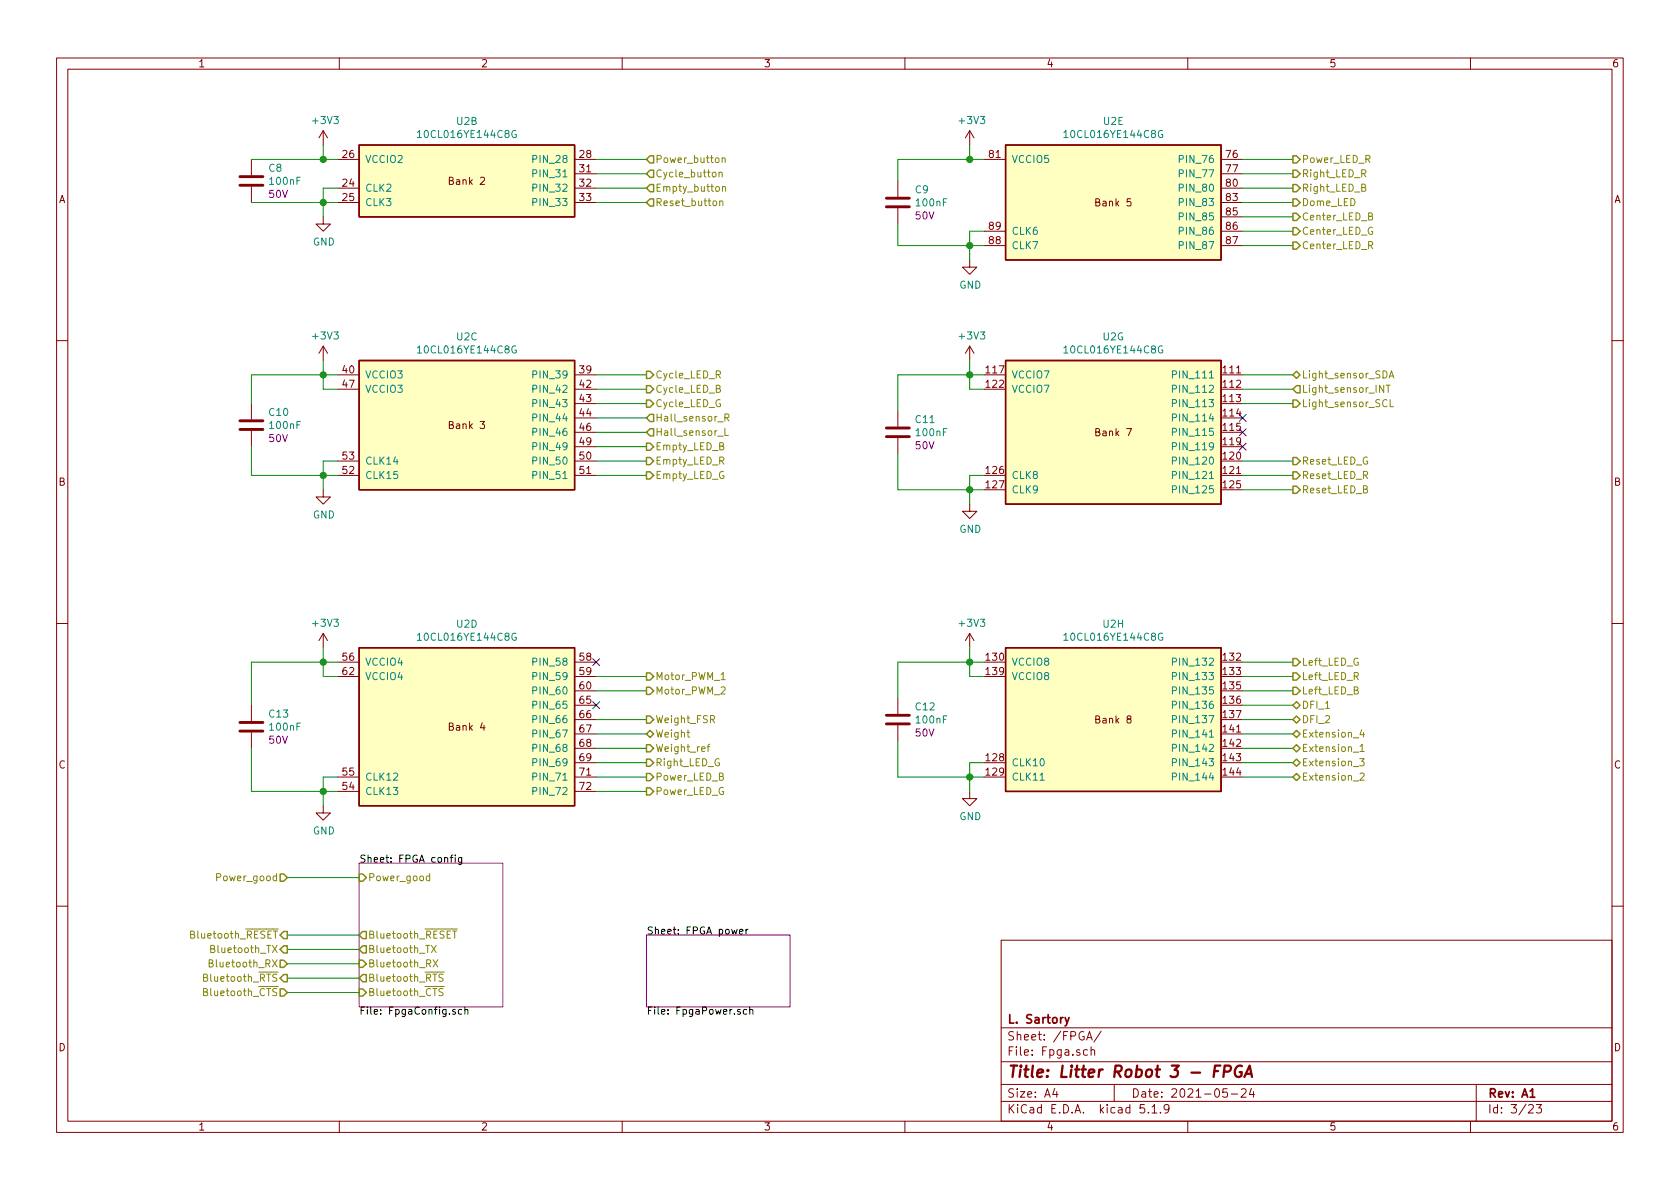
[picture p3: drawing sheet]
EESchema Schematic File Version 4
EELAYER 30 0
EELAYER END
$Descr A4 11693 8268
encoding utf-8
Sheet 3 23
Title "Litter Robot 3 - FPGA"
Date "2021-05-24"
Rev "A1"
Comp "L. Sartory"
Comment1 ""
Comment2 ""
Comment3 ""
Comment4 ""
$EndDescr
Text HLabel 4500 1200 2    50   Input ~ 0
Cycle_button
Text HLabel 4500 1300 2    50   Input ~ 0
Empty_button
Text HLabel 4500 1400 2    50   Input ~ 0
Reset_button
Text HLabel 4500 2600 2    50   Output ~ 0
Cycle_LED_R
Text HLabel 4500 2800 2    50   Output ~ 0
Cycle_LED_G
Text HLabel 4500 2700 2    50   Output ~ 0
Cycle_LED_B
Text HLabel 4500 3200 2    50   Output ~ 0
Empty_LED_R
Text HLabel 4500 3300 2    50   Output ~ 0
Empty_LED_G
Text HLabel 4500 3100 2    50   Output ~ 0
Empty_LED_B
Text HLabel 9000 3200 2    50   Output ~ 0
Reset_LED_G
Text HLabel 9000 3400 2    50   Output ~ 0
Reset_LED_B
Text HLabel 9000 4700 2    50   Output ~ 0
Left_LED_R
Text HLabel 9000 4600 2    50   Output ~ 0
Left_LED_G
Text HLabel 9000 4800 2    50   Output ~ 0
Left_LED_B
Text HLabel 9000 1700 2    50   Output ~ 0
Center_LED_R
Text HLabel 9000 1600 2    50   Output ~ 0
Center_LED_G
Text HLabel 9000 1500 2    50   Output ~ 0
Center_LED_B
Text HLabel 4500 5300 2    50   Output ~ 0
Right_LED_G
Text HLabel 9000 1300 2    50   Output ~ 0
Right_LED_B
Text HLabel 4500 1100 2    50   Input ~ 0
Power_button
Text HLabel 2000 6100 0    50   Input ~ 0
Power_good
Text HLabel 4500 5400 2    50   Output ~ 0
Power_LED_B
Text HLabel 4500 5500 2    50   Output ~ 0
Power_LED_G
Text HLabel 4500 4800 2    50   Output ~ 0
Motor_PWM_2
Text HLabel 4500 4700 2    50   Output ~ 0
Motor_PWM_1
Text HLabel 9000 1400 2    50   Output ~ 0
Dome_LED
Text HLabel 9000 2600 2    50   BiDi ~ 0
Light_sensor_SDA
Text HLabel 9000 2800 2    50   Output ~ 0
Light_sensor_SCL
Text HLabel 9000 2700 2    50   Input ~ 0
Light_sensor_INT
$Sheet
S 2500 6000 1000 1000
U 60647CC2
F0 "FPGA config" 50
F1 "FpgaConfig.sch" 50
F2 "Power_good" I L 2500 6100 50 
F3 "Bluetooth_TX" O L 2500 6600 50 
F4 "Bluetooth_RX" I L 2500 6700 50 
F5 "Bluetooth_~CTS" I L 2500 6900 50 
F6 "Bluetooth_~RTS" O L 2500 6800 50 
F7 "Bluetooth_~RESET" O L 2500 6500 50 
$EndSheet
$Sheet
S 4500 6500 1000 500 
U 60659E39
F0 "FPGA power" 50
F1 "FpgaPower.sch" 50
$EndSheet
$Comp
L LitterRobot:10CLxxxYE144 U2
U 2 1
P 3250 1250
F 0 "U2" H 3250 1667 50  0000 C CNN
F 1 "10CL016YE144C8G" H 3250 1576 50  0000 C CNN
F 2 "LitterRobot:Intel_EQFP-144-1EP_20x20mm_P0.5mm_EP6.7x6.7mm" H 3250 2000 50  0001 C CNN
F 3 "https://www.intel.com/content/dam/www/programmable/us/en/pdfs/literature/hb/cyclone-10/c10lp-51003.pdf" H 3250 1350 50  0001 C CNN
F 4 "10CL016YE144C8G" H 3250 1250 50  0001 C CNN "Part_number"
	2    3250 1250
	1    0    0    -1  
$EndComp
$Comp
L LitterRobot:10CLxxxYE144 U2
U 3 1
P 3250 2950
F 0 "U2" H 3250 3567 50  0000 C CNN
F 1 "10CL016YE144C8G" H 3250 3476 50  0000 C CNN
F 2 "LitterRobot:Intel_EQFP-144-1EP_20x20mm_P0.5mm_EP6.7x6.7mm" H 3250 3700 50  0001 C CNN
F 3 "https://www.intel.com/content/dam/www/programmable/us/en/pdfs/literature/hb/cyclone-10/c10lp-51003.pdf" H 3250 3050 50  0001 C CNN
F 4 "10CL016YE144C8G" H 3250 2950 50  0001 C CNN "Part_number"
	3    3250 2950
	1    0    0    -1  
$EndComp
$Comp
L LitterRobot:10CLxxxYE144 U2
U 4 1
P 3250 5050
F 0 "U2" H 3250 5767 50  0000 C CNN
F 1 "10CL016YE144C8G" H 3250 5676 50  0000 C CNN
F 2 "LitterRobot:Intel_EQFP-144-1EP_20x20mm_P0.5mm_EP6.7x6.7mm" H 3250 5800 50  0001 C CNN
F 3 "https://www.intel.com/content/dam/www/programmable/us/en/pdfs/literature/hb/cyclone-10/c10lp-51003.pdf" H 3250 5150 50  0001 C CNN
F 4 "10CL016YE144C8G" H 3250 5050 50  0001 C CNN "Part_number"
	4    3250 5050
	1    0    0    -1  
$EndComp
$Comp
L LitterRobot:10CLxxxYE144 U2
U 5 1
P 7750 1400
F 0 "U2" H 7750 1967 50  0000 C CNN
F 1 "10CL016YE144C8G" H 7750 1876 50  0000 C CNN
F 2 "LitterRobot:Intel_EQFP-144-1EP_20x20mm_P0.5mm_EP6.7x6.7mm" H 7750 2150 50  0001 C CNN
F 3 "https://www.intel.com/content/dam/www/programmable/us/en/pdfs/literature/hb/cyclone-10/c10lp-51003.pdf" H 7750 1500 50  0001 C CNN
F 4 "10CL016YE144C8G" H 7750 1400 50  0001 C CNN "Part_number"
	5    7750 1400
	1    0    0    -1  
$EndComp
$Comp
L LitterRobot:10CLxxxYE144 U2
U 7 1
P 7750 3000
F 0 "U2" H 7750 3667 50  0000 C CNN
F 1 "10CL016YE144C8G" H 7750 3576 50  0000 C CNN
F 2 "LitterRobot:Intel_EQFP-144-1EP_20x20mm_P0.5mm_EP6.7x6.7mm" H 7750 3750 50  0001 C CNN
F 3 "https://www.intel.com/content/dam/www/programmable/us/en/pdfs/literature/hb/cyclone-10/c10lp-51003.pdf" H 7750 3100 50  0001 C CNN
F 4 "10CL016YE144C8G" H 7750 3000 50  0001 C CNN "Part_number"
	7    7750 3000
	1    0    0    -1  
$EndComp
$Comp
L LitterRobot:10CLxxxYE144 U2
U 8 1
P 7750 5000
F 0 "U2" H 7750 5667 50  0000 C CNN
F 1 "10CL016YE144C8G" H 7750 5576 50  0000 C CNN
F 2 "LitterRobot:Intel_EQFP-144-1EP_20x20mm_P0.5mm_EP6.7x6.7mm" H 7750 5750 50  0001 C CNN
F 3 "https://www.intel.com/content/dam/www/programmable/us/en/pdfs/literature/hb/cyclone-10/c10lp-51003.pdf" H 7750 5100 50  0001 C CNN
F 4 "10CL016YE144C8G" H 7750 5000 50  0001 C CNN "Part_number"
	8    7750 5000
	1    0    0    -1  
$EndComp
$Comp
L power:GND #PWR?
U 1 1
P 6750 5500
AR Path="/606EA2E2" Ref="#PWR?"  Part="1" 
AR Path="/60624089/606EA2E2" Ref="#PWR?"  Part="1" 
AR Path="/603F1F4D/606EA2E2" Ref="#PWR038"  Part="1" 
AR Path="/603F1F4D/60647CC2/606EA2E2" Ref="#PWR?"  Part="1" 
AR Path="/603F1F4D/60659E39/606EA2E2" Ref="#PWR?"  Part="1" 
F 0 "#PWR038" H 6750 5250 50  0001 C CNN
F 1 "GND" H 6755 5327 50  0000 C CNN
F 2 "" H 6750 5500 50  0001 C CNN
F 3 "" H 6750 5500 50  0001 C CNN
	1    6750 5500
	1    0    0    -1  
$EndComp
Wire Wire Line
	6850 5300 6750 5300
Wire Wire Line
	6750 5300 6750 5400
Wire Wire Line
	6850 5400 6750 5400
Connection ~ 6750 5400
Wire Wire Line
	6750 5400 6750 5500
$Comp
L power:GND #PWR?
U 1 1
P 6750 3500
AR Path="/60713005" Ref="#PWR?"  Part="1" 
AR Path="/60624089/60713005" Ref="#PWR?"  Part="1" 
AR Path="/603F1F4D/60713005" Ref="#PWR035"  Part="1" 
AR Path="/603F1F4D/60647CC2/60713005" Ref="#PWR?"  Part="1" 
AR Path="/603F1F4D/60659E39/60713005" Ref="#PWR?"  Part="1" 
F 0 "#PWR035" H 6750 3250 50  0001 C CNN
F 1 "GND" H 6755 3327 50  0000 C CNN
F 2 "" H 6750 3500 50  0001 C CNN
F 3 "" H 6750 3500 50  0001 C CNN
	1    6750 3500
	1    0    0    -1  
$EndComp
Wire Wire Line
	6850 3300 6750 3300
Wire Wire Line
	6750 3300 6750 3400
Wire Wire Line
	6850 3400 6750 3400
Connection ~ 6750 3400
Wire Wire Line
	6750 3400 6750 3500
$Comp
L power:GND #PWR?
U 1 1
P 6750 1800
AR Path="/60713F00" Ref="#PWR?"  Part="1" 
AR Path="/60624089/60713F00" Ref="#PWR?"  Part="1" 
AR Path="/603F1F4D/60713F00" Ref="#PWR031"  Part="1" 
AR Path="/603F1F4D/60647CC2/60713F00" Ref="#PWR?"  Part="1" 
AR Path="/603F1F4D/60659E39/60713F00" Ref="#PWR?"  Part="1" 
F 0 "#PWR031" H 6750 1550 50  0001 C CNN
F 1 "GND" H 6755 1627 50  0000 C CNN
F 2 "" H 6750 1800 50  0001 C CNN
F 3 "" H 6750 1800 50  0001 C CNN
	1    6750 1800
	1    0    0    -1  
$EndComp
Wire Wire Line
	6850 1600 6750 1600
Wire Wire Line
	6750 1600 6750 1700
Wire Wire Line
	6850 1700 6750 1700
Connection ~ 6750 1700
Wire Wire Line
	6750 1700 6750 1800
$Comp
L power:GND #PWR?
U 1 1
P 2250 5600
AR Path="/607150D6" Ref="#PWR?"  Part="1" 
AR Path="/60624089/607150D6" Ref="#PWR?"  Part="1" 
AR Path="/603F1F4D/607150D6" Ref="#PWR039"  Part="1" 
AR Path="/603F1F4D/60647CC2/607150D6" Ref="#PWR?"  Part="1" 
AR Path="/603F1F4D/60659E39/607150D6" Ref="#PWR?"  Part="1" 
F 0 "#PWR039" H 2250 5350 50  0001 C CNN
F 1 "GND" H 2255 5427 50  0000 C CNN
F 2 "" H 2250 5600 50  0001 C CNN
F 3 "" H 2250 5600 50  0001 C CNN
	1    2250 5600
	1    0    0    -1  
$EndComp
Wire Wire Line
	2350 5400 2250 5400
Wire Wire Line
	2250 5400 2250 5500
Wire Wire Line
	2350 5500 2250 5500
Connection ~ 2250 5500
Wire Wire Line
	2250 5500 2250 5600
$Comp
L power:GND #PWR?
U 1 1
P 2250 3400
AR Path="/607164BD" Ref="#PWR?"  Part="1" 
AR Path="/60624089/607164BD" Ref="#PWR?"  Part="1" 
AR Path="/603F1F4D/607164BD" Ref="#PWR034"  Part="1" 
AR Path="/603F1F4D/60647CC2/607164BD" Ref="#PWR?"  Part="1" 
AR Path="/603F1F4D/60659E39/607164BD" Ref="#PWR?"  Part="1" 
F 0 "#PWR034" H 2250 3150 50  0001 C CNN
F 1 "GND" H 2255 3227 50  0000 C CNN
F 2 "" H 2250 3400 50  0001 C CNN
F 3 "" H 2250 3400 50  0001 C CNN
	1    2250 3400
	1    0    0    -1  
$EndComp
Wire Wire Line
	2350 3200 2250 3200
Wire Wire Line
	2250 3200 2250 3300
Wire Wire Line
	2350 3300 2250 3300
Connection ~ 2250 3300
Wire Wire Line
	2250 3300 2250 3400
$Comp
L power:GND #PWR?
U 1 1
P 2250 1500
AR Path="/60717BE1" Ref="#PWR?"  Part="1" 
AR Path="/60624089/60717BE1" Ref="#PWR?"  Part="1" 
AR Path="/603F1F4D/60717BE1" Ref="#PWR030"  Part="1" 
AR Path="/603F1F4D/60647CC2/60717BE1" Ref="#PWR?"  Part="1" 
AR Path="/603F1F4D/60659E39/60717BE1" Ref="#PWR?"  Part="1" 
F 0 "#PWR030" H 2250 1250 50  0001 C CNN
F 1 "GND" H 2255 1327 50  0000 C CNN
F 2 "" H 2250 1500 50  0001 C CNN
F 3 "" H 2250 1500 50  0001 C CNN
	1    2250 1500
	1    0    0    -1  
$EndComp
Wire Wire Line
	2350 1300 2250 1300
Wire Wire Line
	2250 1300 2250 1400
Wire Wire Line
	2350 1400 2250 1400
Connection ~ 2250 1400
Wire Wire Line
	2250 1400 2250 1500
$Comp
L power:+3V3 #PWR?
U 1 1
P 2250 2500
AR Path="/6071E2DF" Ref="#PWR?"  Part="1" 
AR Path="/60624089/6071E2DF" Ref="#PWR?"  Part="1" 
AR Path="/603F1F4D/6071E2DF" Ref="#PWR032"  Part="1" 
AR Path="/603F1F4D/60647CC2/6071E2DF" Ref="#PWR?"  Part="1" 
AR Path="/603F1F4D/60659E39/6071E2DF" Ref="#PWR?"  Part="1" 
F 0 "#PWR032" H 2250 2350 50  0001 C CNN
F 1 "+3V3" H 2265 2673 50  0000 C CNN
F 2 "" H 2250 2500 50  0001 C CNN
F 3 "" H 2250 2500 50  0001 C CNN
	1    2250 2500
	1    0    0    -1  
$EndComp
Wire Wire Line
	2250 2500 2250 2600
Wire Wire Line
	2250 2600 2350 2600
Wire Wire Line
	2250 2700 2250 2600
Connection ~ 2250 2600
$Comp
L power:+3V3 #PWR?
U 1 1
P 2250 1000
AR Path="/60725DD8" Ref="#PWR?"  Part="1" 
AR Path="/60624089/60725DD8" Ref="#PWR?"  Part="1" 
AR Path="/603F1F4D/60725DD8" Ref="#PWR028"  Part="1" 
AR Path="/603F1F4D/60647CC2/60725DD8" Ref="#PWR?"  Part="1" 
AR Path="/603F1F4D/60659E39/60725DD8" Ref="#PWR?"  Part="1" 
F 0 "#PWR028" H 2250 850 50  0001 C CNN
F 1 "+3V3" H 2265 1173 50  0000 C CNN
F 2 "" H 2250 1000 50  0001 C CNN
F 3 "" H 2250 1000 50  0001 C CNN
	1    2250 1000
	1    0    0    -1  
$EndComp
$Comp
L power:+3V3 #PWR?
U 1 1
P 2250 4500
AR Path="/60727D7B" Ref="#PWR?"  Part="1" 
AR Path="/60624089/60727D7B" Ref="#PWR?"  Part="1" 
AR Path="/603F1F4D/60727D7B" Ref="#PWR036"  Part="1" 
AR Path="/603F1F4D/60647CC2/60727D7B" Ref="#PWR?"  Part="1" 
AR Path="/603F1F4D/60659E39/60727D7B" Ref="#PWR?"  Part="1" 
F 0 "#PWR036" H 2250 4350 50  0001 C CNN
F 1 "+3V3" H 2265 4673 50  0000 C CNN
F 2 "" H 2250 4500 50  0001 C CNN
F 3 "" H 2250 4500 50  0001 C CNN
	1    2250 4500
	1    0    0    -1  
$EndComp
Wire Wire Line
	2250 4500 2250 4600
Wire Wire Line
	2250 4600 2350 4600
Wire Wire Line
	2250 4700 2250 4600
Connection ~ 2250 4600
$Comp
L power:+3V3 #PWR?
U 1 1
P 6750 1000
AR Path="/60729DB0" Ref="#PWR?"  Part="1" 
AR Path="/60624089/60729DB0" Ref="#PWR?"  Part="1" 
AR Path="/603F1F4D/60729DB0" Ref="#PWR029"  Part="1" 
AR Path="/603F1F4D/60647CC2/60729DB0" Ref="#PWR?"  Part="1" 
AR Path="/603F1F4D/60659E39/60729DB0" Ref="#PWR?"  Part="1" 
F 0 "#PWR029" H 6750 850 50  0001 C CNN
F 1 "+3V3" H 6765 1173 50  0000 C CNN
F 2 "" H 6750 1000 50  0001 C CNN
F 3 "" H 6750 1000 50  0001 C CNN
	1    6750 1000
	1    0    0    -1  
$EndComp
Wire Wire Line
	6750 1000 6750 1100
Wire Wire Line
	6750 1100 6850 1100
$Comp
L power:+3V3 #PWR?
U 1 1
P 6750 2500
AR Path="/6072C224" Ref="#PWR?"  Part="1" 
AR Path="/60624089/6072C224" Ref="#PWR?"  Part="1" 
AR Path="/603F1F4D/6072C224" Ref="#PWR033"  Part="1" 
AR Path="/603F1F4D/60647CC2/6072C224" Ref="#PWR?"  Part="1" 
AR Path="/603F1F4D/60659E39/6072C224" Ref="#PWR?"  Part="1" 
F 0 "#PWR033" H 6750 2350 50  0001 C CNN
F 1 "+3V3" H 6765 2673 50  0000 C CNN
F 2 "" H 6750 2500 50  0001 C CNN
F 3 "" H 6750 2500 50  0001 C CNN
	1    6750 2500
	1    0    0    -1  
$EndComp
Wire Wire Line
	6750 2500 6750 2600
Wire Wire Line
	6750 2600 6850 2600
Wire Wire Line
	6750 2700 6750 2600
Connection ~ 6750 2600
$Comp
L power:+3V3 #PWR?
U 1 1
P 6750 4500
AR Path="/6072E664" Ref="#PWR?"  Part="1" 
AR Path="/60624089/6072E664" Ref="#PWR?"  Part="1" 
AR Path="/603F1F4D/6072E664" Ref="#PWR037"  Part="1" 
AR Path="/603F1F4D/60647CC2/6072E664" Ref="#PWR?"  Part="1" 
AR Path="/603F1F4D/60659E39/6072E664" Ref="#PWR?"  Part="1" 
F 0 "#PWR037" H 6750 4350 50  0001 C CNN
F 1 "+3V3" H 6765 4673 50  0000 C CNN
F 2 "" H 6750 4500 50  0001 C CNN
F 3 "" H 6750 4500 50  0001 C CNN
	1    6750 4500
	1    0    0    -1  
$EndComp
Wire Wire Line
	6750 4500 6750 4600
Wire Wire Line
	6750 4600 6850 4600
Wire Wire Line
	6750 4700 6750 4600
Connection ~ 6750 4600
Wire Wire Line
	8650 2600 9000 2600
Wire Wire Line
	9000 2700 8650 2700
Wire Wire Line
	8650 2800 9000 2800
Wire Wire Line
	4150 1100 4500 1100
Wire Wire Line
	4500 1200 4150 1200
Wire Wire Line
	4150 1300 4500 1300
Wire Wire Line
	4150 1400 4500 1400
Wire Wire Line
	4150 2600 4500 2600
Wire Wire Line
	4500 2700 4150 2700
Wire Wire Line
	4150 2800 4500 2800
Wire Wire Line
	4150 3100 4500 3100
Wire Wire Line
	4500 3200 4150 3200
Wire Wire Line
	4150 3300 4500 3300
Wire Wire Line
	4150 5300 4500 5300
Wire Wire Line
	4500 5400 4150 5400
Wire Wire Line
	4150 5500 4500 5500
Wire Wire Line
	4500 2900 4150 2900
Wire Wire Line
	4150 3000 4500 3000
Wire Wire Line
	8650 1100 9000 1100
Wire Wire Line
	9000 1200 8650 1200
Wire Wire Line
	8650 1300 9000 1300
Wire Wire Line
	8650 1500 9000 1500
Wire Wire Line
	9000 1600 8650 1600
Wire Wire Line
	8650 1700 9000 1700
Wire Wire Line
	8650 3200 9000 3200
Wire Wire Line
	9000 3300 8650 3300
Wire Wire Line
	8650 3400 9000 3400
Wire Wire Line
	8650 4600 9000 4600
Wire Wire Line
	9000 4700 8650 4700
Wire Wire Line
	8650 4800 9000 4800
Wire Wire Line
	8650 1400 9000 1400
Text HLabel 9000 5200 2    50   BiDi ~ 0
Extension_1
Wire Wire Line
	8650 5100 9000 5100
Wire Wire Line
	9000 5200 8650 5200
Wire Wire Line
	8650 5300 9000 5300
Text HLabel 9000 5400 2    50   BiDi ~ 0
Extension_2
Text HLabel 9000 5300 2    50   BiDi ~ 0
Extension_3
Wire Wire Line
	8650 5400 9000 5400
Text HLabel 9000 5100 2    50   BiDi ~ 0
Extension_4
Wire Wire Line
	2250 1000 2250 1100
Wire Wire Line
	2250 1100 2350 1100
Wire Wire Line
	2350 2700 2250 2700
Wire Wire Line
	2350 4700 2250 4700
Wire Wire Line
	6850 4700 6750 4700
Wire Wire Line
	6850 2700 6750 2700
$Comp
L Device:C C?
U 1 1
P 1750 1250
AR Path="/603F20AB/6073213C" Ref="C?"  Part="1" 
AR Path="/60624089/6073213C" Ref="C?"  Part="1" 
AR Path="/603F1F4D/6073213C" Ref="C8"  Part="1" 
AR Path="/603F1F4D/60647CC2/6073213C" Ref="C?"  Part="1" 
AR Path="/603F1F4D/60659E39/6073213C" Ref="C?"  Part="1" 
F 0 "C8" H 1865 1341 50  0000 L CNN
F 1 "100nF" H 1865 1250 50  0000 L CNN
F 2 "Capacitor_SMD:C_0603_1608Metric" H 1788 1100 50  0001 C CNN
F 3 "https://product.tdk.com/system/files/dam/doc/product/capacitor/ceramic/mlcc/catalog/mlcc_commercial_general_en.pdf" H 1750 1250 50  0001 C CNN
F 4 "50V" H 1865 1159 50  0000 L CNN "Voltage"
F 5 "C1608X5R1H104K080AA" H 1750 1250 50  0001 C CNN "Part_number"
	1    1750 1250
	1    0    0    -1  
$EndComp
Wire Wire Line
	1750 1100 2250 1100
Connection ~ 2250 1100
Wire Wire Line
	1750 1400 2250 1400
Wire Wire Line
	2250 2600 1750 2600
Wire Wire Line
	2250 3300 1750 3300
Wire Wire Line
	1750 3300 1750 3100
$Comp
L Device:C C?
U 1 1
P 1750 2950
AR Path="/603F20AB/6074462F" Ref="C?"  Part="1" 
AR Path="/60624089/6074462F" Ref="C?"  Part="1" 
AR Path="/603F1F4D/6074462F" Ref="C10"  Part="1" 
AR Path="/603F1F4D/60647CC2/6074462F" Ref="C?"  Part="1" 
AR Path="/603F1F4D/60659E39/6074462F" Ref="C?"  Part="1" 
F 0 "C10" H 1865 3041 50  0000 L CNN
F 1 "100nF" H 1865 2950 50  0000 L CNN
F 2 "Capacitor_SMD:C_0603_1608Metric" H 1788 2800 50  0001 C CNN
F 3 "https://product.tdk.com/system/files/dam/doc/product/capacitor/ceramic/mlcc/catalog/mlcc_commercial_general_en.pdf" H 1750 2950 50  0001 C CNN
F 4 "50V" H 1865 2859 50  0000 L CNN "Voltage"
F 5 "C1608X5R1H104K080AA" H 1750 2950 50  0001 C CNN "Part_number"
	1    1750 2950
	1    0    0    -1  
$EndComp
$Comp
L Device:C C?
U 1 1
P 1750 5050
AR Path="/603F20AB/6074D9FD" Ref="C?"  Part="1" 
AR Path="/60624089/6074D9FD" Ref="C?"  Part="1" 
AR Path="/603F1F4D/6074D9FD" Ref="C13"  Part="1" 
AR Path="/603F1F4D/60647CC2/6074D9FD" Ref="C?"  Part="1" 
AR Path="/603F1F4D/60659E39/6074D9FD" Ref="C?"  Part="1" 
F 0 "C13" H 1865 5141 50  0000 L CNN
F 1 "100nF" H 1865 5050 50  0000 L CNN
F 2 "Capacitor_SMD:C_0603_1608Metric" H 1788 4900 50  0001 C CNN
F 3 "https://product.tdk.com/system/files/dam/doc/product/capacitor/ceramic/mlcc/catalog/mlcc_commercial_general_en.pdf" H 1750 5050 50  0001 C CNN
F 4 "50V" H 1865 4959 50  0000 L CNN "Voltage"
F 5 "C1608X5R1H104K080AA" H 1750 5050 50  0001 C CNN "Part_number"
	1    1750 5050
	1    0    0    -1  
$EndComp
Wire Wire Line
	1750 2800 1750 2600
Wire Wire Line
	2250 4600 1750 4600
Wire Wire Line
	1750 4600 1750 4900
Wire Wire Line
	2250 5500 1750 5500
Wire Wire Line
	1750 5500 1750 5200
$Comp
L Device:C C?
U 1 1
P 6250 1400
AR Path="/603F20AB/6075C745" Ref="C?"  Part="1" 
AR Path="/60624089/6075C745" Ref="C?"  Part="1" 
AR Path="/603F1F4D/6075C745" Ref="C9"  Part="1" 
AR Path="/603F1F4D/60647CC2/6075C745" Ref="C?"  Part="1" 
AR Path="/603F1F4D/60659E39/6075C745" Ref="C?"  Part="1" 
F 0 "C9" H 6365 1491 50  0000 L CNN
F 1 "100nF" H 6365 1400 50  0000 L CNN
F 2 "Capacitor_SMD:C_0603_1608Metric" H 6288 1250 50  0001 C CNN
F 3 "https://product.tdk.com/system/files/dam/doc/product/capacitor/ceramic/mlcc/catalog/mlcc_commercial_general_en.pdf" H 6250 1400 50  0001 C CNN
F 4 "50V" H 6365 1309 50  0000 L CNN "Voltage"
F 5 "C1608X5R1H104K080AA" H 6250 1400 50  0001 C CNN "Part_number"
	1    6250 1400
	1    0    0    -1  
$EndComp
Wire Wire Line
	6750 1100 6250 1100
Wire Wire Line
	6250 1100 6250 1250
Connection ~ 6750 1100
Wire Wire Line
	6750 1700 6250 1700
Wire Wire Line
	6250 1700 6250 1550
$Comp
L Device:C C?
U 1 1
P 6250 3000
AR Path="/603F20AB/60771590" Ref="C?"  Part="1" 
AR Path="/60624089/60771590" Ref="C?"  Part="1" 
AR Path="/603F1F4D/60771590" Ref="C11"  Part="1" 
AR Path="/603F1F4D/60647CC2/60771590" Ref="C?"  Part="1" 
AR Path="/603F1F4D/60659E39/60771590" Ref="C?"  Part="1" 
F 0 "C11" H 6365 3091 50  0000 L CNN
F 1 "100nF" H 6365 3000 50  0000 L CNN
F 2 "Capacitor_SMD:C_0603_1608Metric" H 6288 2850 50  0001 C CNN
F 3 "https://product.tdk.com/system/files/dam/doc/product/capacitor/ceramic/mlcc/catalog/mlcc_commercial_general_en.pdf" H 6250 3000 50  0001 C CNN
F 4 "50V" H 6365 2909 50  0000 L CNN "Voltage"
F 5 "C1608X5R1H104K080AA" H 6250 3000 50  0001 C CNN "Part_number"
	1    6250 3000
	1    0    0    -1  
$EndComp
Wire Wire Line
	6750 2600 6250 2600
Wire Wire Line
	6250 2600 6250 2850
Wire Wire Line
	6750 3400 6250 3400
Wire Wire Line
	6250 3400 6250 3150
$Comp
L Device:C C?
U 1 1
P 6250 5000
AR Path="/603F20AB/607789C7" Ref="C?"  Part="1" 
AR Path="/60624089/607789C7" Ref="C?"  Part="1" 
AR Path="/603F1F4D/607789C7" Ref="C12"  Part="1" 
AR Path="/603F1F4D/60647CC2/607789C7" Ref="C?"  Part="1" 
AR Path="/603F1F4D/60659E39/607789C7" Ref="C?"  Part="1" 
F 0 "C12" H 6365 5091 50  0000 L CNN
F 1 "100nF" H 6365 5000 50  0000 L CNN
F 2 "Capacitor_SMD:C_0603_1608Metric" H 6288 4850 50  0001 C CNN
F 3 "https://product.tdk.com/system/files/dam/doc/product/capacitor/ceramic/mlcc/catalog/mlcc_commercial_general_en.pdf" H 6250 5000 50  0001 C CNN
F 4 "50V" H 6365 4909 50  0000 L CNN "Voltage"
F 5 "C1608X5R1H104K080AA" H 6250 5000 50  0001 C CNN "Part_number"
	1    6250 5000
	1    0    0    -1  
$EndComp
Wire Wire Line
	6750 4600 6250 4600
Wire Wire Line
	6250 4600 6250 4850
Wire Wire Line
	6250 5150 6250 5400
Wire Wire Line
	6250 5400 6750 5400
Wire Wire Line
	4150 4700 4500 4700
Wire Wire Line
	4500 4800 4150 4800
Text HLabel 4500 5200 2    50   Output ~ 0
Weight_ref
Text HLabel 4500 5000 2    50   Output ~ 0
Weight_FSR
Text HLabel 4500 5100 2    50   3State ~ 0
Weight
Wire Wire Line
	4150 5000 4500 5000
Wire Wire Line
	4150 5100 4500 5100
Wire Wire Line
	4500 5200 4150 5200
Text HLabel 4500 3000 2    50   Input ~ 0
Hall_sensor_L
Wire Wire Line
	8650 4900 9000 4900
Text HLabel 4500 2900 2    50   Input ~ 0
Hall_sensor_R
Wire Wire Line
	8650 5000 9000 5000
NoConn ~ 8650 3100
NoConn ~ 8650 3000
NoConn ~ 8650 2900
NoConn ~ 4150 4900
Text HLabel 2000 6600 0    50   Output ~ 0
Bluetooth_TX
Text HLabel 2000 6700 0    50   Input ~ 0
Bluetooth_RX
Text HLabel 2000 6900 0    50   Input ~ 0
Bluetooth_~CTS
Text HLabel 2000 6800 0    50   Output ~ 0
Bluetooth_~RTS
Text HLabel 2000 6500 0    50   Output ~ 0
Bluetooth_~RESET
Wire Wire Line
	2000 6600 2500 6600
Wire Wire Line
	2000 6800 2500 6800
Wire Wire Line
	2000 6700 2500 6700
Wire Wire Line
	2000 6500 2500 6500
Wire Wire Line
	2000 6100 2500 6100
Wire Wire Line
	2000 6900 2500 6900
Text HLabel 9000 5000 2    50   BiDi ~ 0
DFI_2
Text HLabel 9000 4900 2    50   BiDi ~ 0
DFI_1
NoConn ~ 4150 4600
Text HLabel 9000 1100 2    50   Output ~ 0
Power_LED_R
Text HLabel 9000 3300 2    50   Output ~ 0
Reset_LED_R
Text HLabel 9000 1200 2    50   Output ~ 0
Right_LED_R
$EndSCHEMATC
